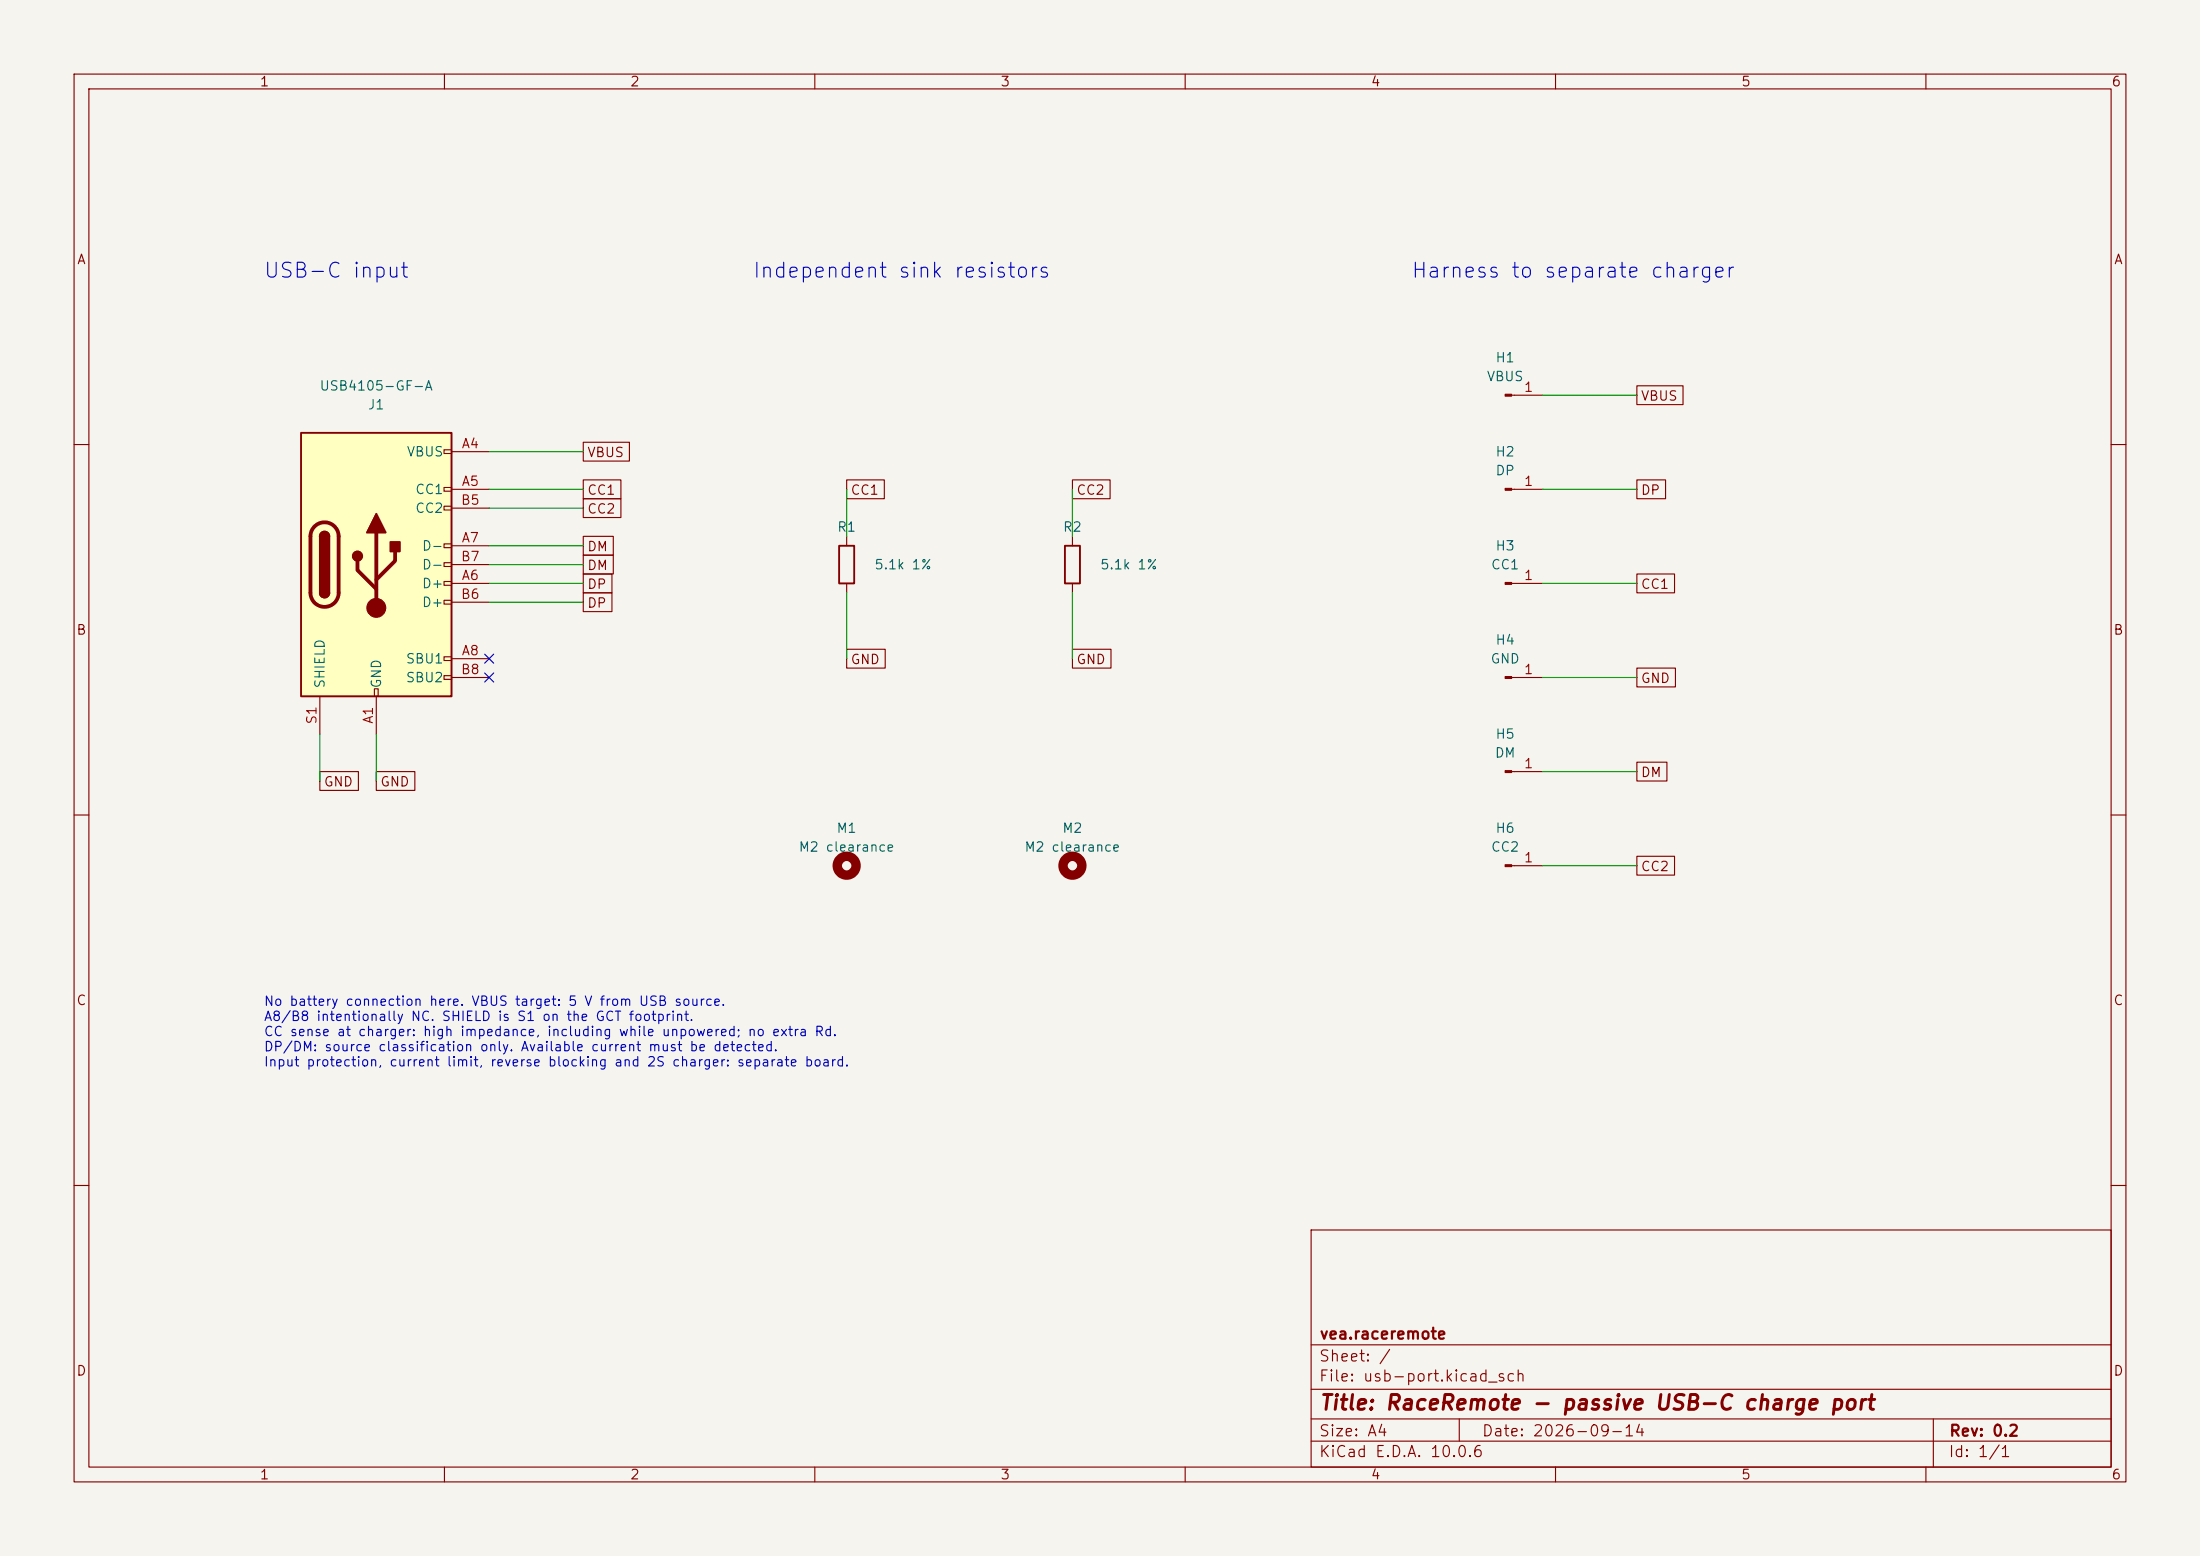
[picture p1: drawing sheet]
<svg xmlns="http://www.w3.org/2000/svg" width="297mm" height="210mm" viewBox="0 0 297 210" stroke-linecap="round" stroke-linejoin="round" font-family="sans-serif">
<path d="M0 0h297v210h-297z" fill="#f5f4ef" stroke="#f5f4ef" stroke-width=".14"/>
<g fill="none" stroke="#840000" stroke-width=".15">
<path d="M10 10h277v190h-277zM12 12h273v186h-273zM60 10v2M110 10v2M160 10v2M210 10v2M260 10v2M10 60h2M114.3 72.4v1.3M114.3 78.7v1.3M144.8 72.4v1.3M144.8 78.7v1.3"/>
<path d="M285 60h2M10 110h2M285 110h2M10 160h2M177 166h108v32h-108zM285 160h2M60 198v2M110 198v2M160 198v2M177 194.5h108M177 191.5h108M177 187.5h108"/>
<path d="M177 181.5h108M197 191.5v3M210 198v2M260 198v2M261 191.5v6.5"/>
</g>
<path d="M113.3 73.7h2v5h-2zM143.8 73.7h2v5h-2z" fill="none" stroke="#840000" stroke-width=".25"/>
<g fill="none" stroke="#840000" stroke-width="1.3">
<circle cx="114.3" cy="116.8" r="1.27"/>
<circle cx="144.8" cy="116.8" r="1.27"/>
</g>
<path d="M40.6 58.4h20.4v35.6h-20.4z" fill="#ffffc2"/>
<g fill="none" stroke="#840000" stroke-width=".15">
<path d="M78.7 59.7h6.3v2.5h-6.3zM204.1 53.3h4.2M221 52.1h6.2v2.5h-6.2zM59.9 60.7h1.1v.5h-1.1zM59.9 65.8h1.1v.5h-1.1zM59.9 68.3h1.1v.5h-1.1zM59.9 73.4h1.1v.5h-1.1zM59.9 75.9h1.1v.6h-1.1zM59.9 78.5h1.1v.5h-1.1zM61 61h5M61 66h5M61 78.7h5"/>
<path d="M61 73.7h5M61 68.6h5M61 76.2h5M78.7 64.8h5.1v2.5h-5.1zM78.7 67.3h5.1v2.6h-5.1zM78.7 72.4h4.1v2.5h-4.1zM78.7 74.9h4.1v2.6h-4.1zM78.7 77.5h3.9v2.5h-3.9zM114.3 64.8h5.1v2.5h-5.1zM144.8 64.8h5.1v2.5h-5.1zM204.1 66h4.2M204.1 78.7h4.2"/>
<path d="M221 64.8h3.9v2.5h-3.9zM221 77.5h5.1v2.5h-5.1zM43.2 94v5.1M50.5 93h.6v1h-.6zM50.8 94v5.1M59.9 81h1.1v.5h-1.1zM59.9 88.6h1.1v.6h-1.1zM59.9 91.2h1.1v.5h-1.1zM61 88.9h5M61 81.3h5M61 91.4h5M78.7 80h3.9v2.6h-3.9z"/>
<path d="M114.3 87.6h5.2v2.6h-5.2zM144.8 87.6h5.2v2.6h-5.2zM204.1 91.4h4.2M221 90.2h5.2v2.5h-5.2zM43.2 104.1h5.2v2.6h-5.2zM50.8 104.1h5.2v2.6h-5.2zM204.1 104.1h4.2M204.1 116.8h4.2M221 102.9h4v2.5h-4zM221 115.6h5.1v2.5h-5.1z"/>
</g>
<path d="M40.6 58.4h20.4v35.6h-20.4zM43.2 72.4a.64 .64 0 0 1 .6-.6 .64 .64 0 0 1 .6 .6M43.2 80a.64 .64 0 0 0 .6 .6 .64 .64 0 0 0 .6-.6" fill="none" stroke="#840000" stroke-width=".25"/>
<path d="M42.5 71.1a1.9 1.9 0 0 1 2-.5 1.9 1.9 0 0 1 1.2 1.8v7.6a1.91 1.91 0 0 1-1.9 1.9 1.91 1.91 0 0 1-1.9-1.9v-7.6a1.9 1.9 0 0 1 .6-1.3zM48.3 75.7v1.3l2.5 2.5M50.8 71.9v10.1M53.3 74.4v1.3l-2.5 2.5" fill="none" stroke="#840000" stroke-width=".51"/>
<g fill="#840000" stroke="#840000" stroke-width=".25">
<path d="M43.2 72.4h1.2v7.6h-1.2z"/>
<path d="M43.4 71.9a.64 .64 0 0 1 .7-.1 .64 .64 0 0 1 .3 .6h-1.2z"/>
<path d="M43.2 80h1.2a.64 .64 0 0 1-.6 .6 .64 .64 0 0 1-.6-.6z"/>
<path d="M50.8 69.3l1.3 2.6h-2.6z"/>
<path d="M52.7 73.2h1.3v1.2h-1.3z"/>
<circle cx="48.3" cy="75.1" r=".63"/>
</g>
<g fill="#840000" stroke="#840000" stroke-width=".15">
<path d="M203.2 104h.9v.3h-.9z"/>
<path d="M203.2 78.6h.9v.3h-.9z"/>
<path d="M203.2 65.9h.9v.3h-.9z"/>
<path d="M203.2 116.7h.9v.3h-.9z"/>
<path d="M203.2 91.3h.9v.3h-.9z"/>
<path d="M203.2 53.2h.9v.3h-.9z"/>
<circle cx="50.8" cy="82" r="1.27"/>
</g>
<g fill="none" stroke="#009600" stroke-width=".15">
<path d="M208.3 53.3h12.7M66 66h12.7M66 68.6h12.7M66 73.7h12.7M66 76.2h12.7M66 61h12.7M66 78.7h12.7M114.3 66v6.4M144.8 66v6.4M208.3 66h12.7M208.3 78.7h12.7M43.2 99.1v6.3"/>
<path d="M50.8 99.1v6.3M66 81.3h12.7M114.3 80v8.9M144.8 80v8.9M208.3 91.4h12.7M208.3 104.1h12.7M208.3 116.8h12.7"/>
</g>
<path d="M65.4 90.8l1.2 1.2M65.4 88.3l1.2 1.2M66.6 90.8l-1.2 1.2M66.6 88.3l-1.2 1.2" fill="none" stroke="#000084" stroke-width=".15"/>
<g font-size="2" fill="#0000c2">
<text x="35.5" y="38">USB-C input</text>
<text x="101.5" y="38">Independent sink resistors</text>
<text x="190.4" y="38">Harness to separate charger</text>
</g>
<text font-size="2" fill="#840000" x="178" y="190.8">Title: RaceRemote - passive USB-C charge port</text>
<g font-size="1.5" fill="#840000">
<text x="178" y="184.1">Sheet: /</text>
<text x="178" y="181.1">vea.raceremote</text>
<text x="178" y="186.8">File: usb-port.kicad_sch</text>
<text x="178" y="197">KiCad E.D.A. 10.0.6</text>
<text x="178" y="194.2">Size: A4</text>
<text x="200" y="194.2">Date: 2026-09-14</text>
<text x="263" y="197">Id: 1/1</text>
<text x="263" y="194.2">Rev: 0.2</text>
</g>
<g font-size="1.3" fill="#840000">
<text x="35" y="12">1</text>
<text x="85" y="12">2</text>
<text x="135" y="12">3</text>
<text x="185" y="12">4</text>
<text x="235" y="12">5</text>
<text x="285" y="12">6</text>
<text x="10.3" y="36">A</text>
<text x="285.3" y="36">A</text>
<text x="221.4" y="54.4">VBUS</text>
<text x="79.2" y="62">VBUS</text>
<text x="79.2" y="67.1">CC1</text>
<text x="79.2" y="69.6">CC2</text>
<text x="114.7" y="67.1">CC1</text>
<text x="145.2" y="67.1">CC2</text>
<text x="221.4" y="67.1">DP</text>
<text x="79.2" y="74.7">DM</text>
<text x="79.2" y="77.3">DM</text>
<text x="79.2" y="79.8">DP</text>
<text x="79.2" y="82.3">DP</text>
<text x="221.4" y="79.8">CC1</text>
<text x="10.2" y="86">B</text>
<text x="114.7" y="90">GND</text>
<text x="145.2" y="90">GND</text>
<text x="285.2" y="86">B</text>
<text x="221.4" y="92.5">GND</text>
<text x="43.6" y="106.5">GND</text>
<text x="51.2" y="106.5">GND</text>
<text x="221.4" y="105.2">DM</text>
<text x="221.4" y="117.9">CC2</text>
<text x="10.2" y="136">C</text>
<text x="285.2" y="136">C</text>
<text x="10.2" y="186">D</text>
<text x="285.2" y="186">D</text>
<text x="35" y="200">1</text>
<text x="85" y="200">2</text>
<text x="135" y="200">3</text>
<text x="185" y="200">4</text>
<text x="235" y="200">5</text>
<text x="285" y="200">6</text>
</g>
<g font-size="1.3" fill="#006464">
<text x="43.1" y="53">USB4105-GF-A</text>
<text x="200.6" y="51.8">VBUS</text>
<text x="201.8" y="49.2">H1</text>
<text x="49.6" y="55.6">J1</text>
<text x="54.8" y="61.9">VBUS</text>
<text x="201.8" y="61.9">H2</text>
<text x="201.8" y="64.5">DP</text>
<text x="56" y="67">CC1</text>
<text x="56" y="69.5">CC2</text>
<text x="56.9" y="74.6">D-</text>
<text x="56.9" y="77.2">D-</text>
<text x="112.9" y="72.1">R1</text>
<text x="118" y="77.2">5.1k 1%</text>
<text x="143.4" y="72.1">R2</text>
<text x="148.4" y="77.2">5.1k 1%</text>
<text x="201.2" y="77.2">CC1</text>
<text x="201.8" y="74.6">H3</text>
<text x="56.9" y="79.7">D+</text>
<text x="56.9" y="82.2">D+</text>
<text x="54.7" y="89.9">SBU1</text>
<text x="201.1" y="89.9">GND</text>
<text x="201.8" y="87.3">H4</text>
<text x="44.1" y="93" transform="rotate(-90 44.1 93)">SHIELD</text>
<text x="51.8" y="93" transform="rotate(-90 51.8 93)">GND</text>
<text x="54.7" y="92.4">SBU2</text>
<text x="201.8" y="100">H5</text>
<text x="201.7" y="102.6">DM</text>
<text x="112.8" y="112.7">M1</text>
<text x="143.3" y="112.7">M2</text>
<text x="201.8" y="112.7">H6</text>
<text x="107.7" y="115.3">M2 clearance</text>
<text x="138.2" y="115.3">M2 clearance</text>
<text x="201.2" y="115.3">CC2</text>
</g>
<g font-size="1.3" fill="#a90000">
<text x="205.6" y="53.2">1</text>
<text x="62.2" y="60.8">A4</text>
<text x="62.2" y="65.9">A5</text>
<text x="205.6" y="65.9">1</text>
<text x="62.1" y="68.4">B5</text>
<text x="62.1" y="76.1">B7</text>
<text x="62.2" y="73.5">A7</text>
<text x="62.1" y="81.1">B6</text>
<text x="62.2" y="78.6">A6</text>
<text x="205.6" y="78.6">1</text>
<text x="62.2" y="88.8">A8</text>
<text x="62.1" y="91.3">B8</text>
<text x="205.6" y="91.3">1</text>
<text x="43" y="97.9" transform="rotate(-90 43 97.9)">S1</text>
<text x="50.7" y="97.8" transform="rotate(-90 50.7 97.8)">A1</text>
<text x="205.6" y="104">1</text>
<text x="205.6" y="116.7">1</text>
</g>
<g font-size="1.3" fill="#0000c2">
<text x="35.5" y="136.1">No battery connection here. VBUS target: 5 V from USB source.</text>
<text x="35.5" y="138.1">A8/B8 intentionally NC. SHIELD is S1 on the GCT footprint.</text>
<text x="35.5" y="140.2">CC sense at charger: high impedance, including while unpowered; no extra Rd.</text>
<text x="35.5" y="142.2">DP/DM: source classification only. Available current must be detected.</text>
<text x="35.5" y="144.3">Input protection, current limit, reverse blocking and 2S charger: separate board.</text>
</g>
</svg>
